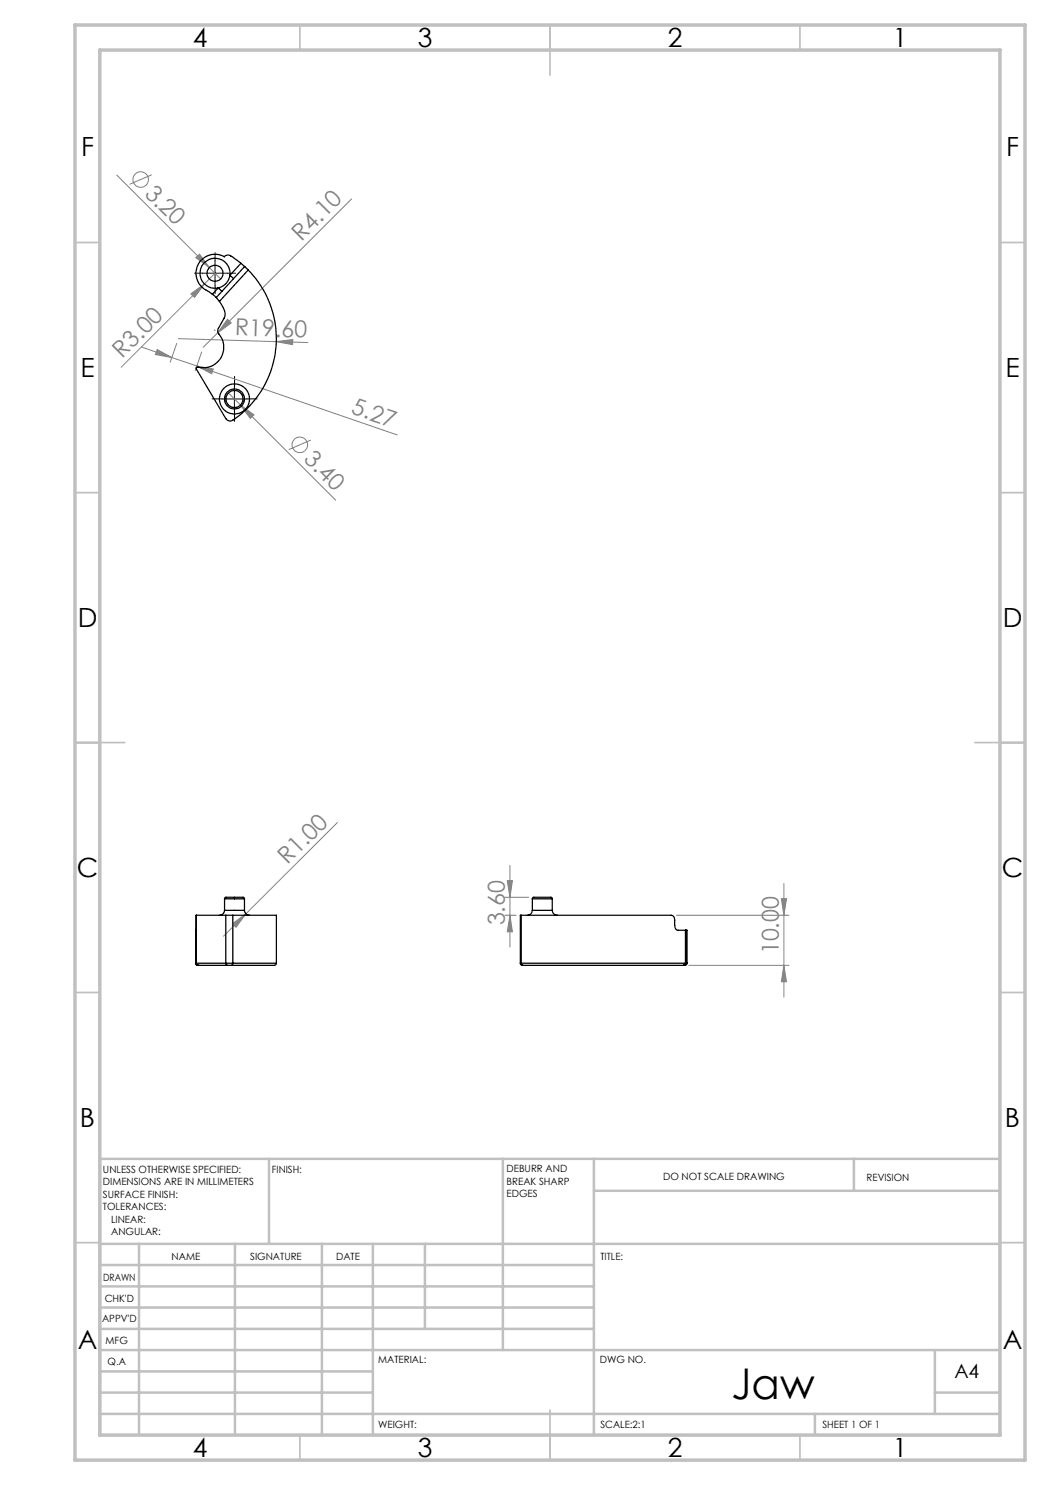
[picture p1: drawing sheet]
<svg xmlns="http://www.w3.org/2000/svg" width="210mm" height="297mm" viewBox="0 0 210 297" stroke-linecap="round" stroke-linejoin="round" font-family="sans-serif">
<g fill="none" stroke="#808080" stroke-width=".2">
<path d="M23.4 35l18.5 18.5M30.3 35l-4.4 1.9M70.3 39.8l-29.7 29.7M38.2 58.8l2.7-2-2 2.7zM39.2 51.5l.7-.7 2 2.7zM40.9 56.8l-16.7 16.6M41.9 53.5l2.2 2.3M43 54.6l-2.1 2.2M28.4 69.4l6 2.1M31.4 69.9l3 1.6-3.3-.6zM34.4 71.5l5 1.7M35.3 68.7l-1.3 3.7"/>
<path d="M35.7 67.7l19.5 .6M39.4 73.2l40 13.8M39.4 73.2l3.3 .6-.4 1zM40.3 70.4l-1.2 3.8M42.8 66l.3 .1M45.5 63.8l.7 .8-2.7 2zM45.7 78.6l21.4 21.4M55.2 68.3l3.4-.4-.1 1zM55.2 68.3l6.4 .2M48.1 81l2.7 2-.7 .7zM62.2 88l-4.5 1.9M67.5 164.5l-22.8 22.8"/>
<path d="M101 179.5h4.8M101.5 176.1h1l-.5 3.4zM102 173.1v16.3M156.3 179.7h1l-.5 3.4zM156.8 176.7v22.7M46.5 184.7l2.7-1.9-2 2.7zM101 183.1h2.2M102 183.1l.5 3.3h-1zM135.3 183.1h22.5M137.8 193.1h20M156.8 193.1l.5 3.3h-1z"/>
<circle cx="28.1" cy="35.9" r="1.56"/>
<circle cx="60" cy="89" r="1.56"/>
</g>
<path d="M40.5 54.6h-1.6M43 52.1v-1.6M43 57.1v1.6M45.5 54.6h1.6M44.4 79.8h-2M46.9 77.3v-2M49.4 79.8h2M46.9 82.3v2" fill="none" stroke="#000" stroke-width=".2" stroke-dasharray="15.2 1.3 1.3 1.3"/>
<path d="M40.5 54.6h5M43 52.2v4.9M44.4 79.8h5M46.9 77.3v5" fill="none" stroke="#000" stroke-width=".2"/>
<g fill="none" stroke="#c0c0c0" stroke-width=".35">
<path d="M60 5v5M110 5v10M160 5v5M15 48.5h5M200 48.5h5M15 98.5h5M200 98.5h5M15 148.5h10M195 148.5h10M15 198.5h5M200 198.5h5M15 248.5h5"/>
<path d="M200 248.5h5M60 287v5M110 282v10M160 287v5"/>
</g>
<g fill="none" stroke="#c0c0c0" stroke-width=".5">
<path d="M53.8 231.8v17M100.6 231.8v38.2M118.8 231.8v55.2M118.8 238.2h81.2M170.8 231.8v6.4M200 231.8h-180v55.2M20 248.8h180M20 257.3h98.8M20 253h98.8M27.8 248.8v38.2M47 248.8v38.2M64.4 248.8v38.2"/>
<path d="M74.6 248.8v38.2M85 248.8v17M20 265.8h98.8M20 261.5h98.8M20 278.5h54.6M20 274.3h54.6M20 270h180M187 278.5h13M187 270v12.8M20 282.8h180M163 282.8v4.2"/>
</g>
<path d="M15 5h190v287h-190zM20 10h180v277h-180z" fill="none" stroke="#c0c0c0" stroke-width=".7"/>
<g fill="#808080">
<path d="M39.2 51.5l.7-.7 2 2.7z"/>
<path d="M45.5 63.8l.7 .8-2.7 2z"/>
<path d="M46.5 184.7l2.7-1.9-2 2.7z"/>
<path d="M38.2 58.8l2.7-2-2 2.7z"/>
<path d="M48.1 81l2.7 2-.7 .7z"/>
<path d="M55.2 68.3l3.4-.4-.1 1z"/>
<path d="M156.8 193.1l.5 3.3h-1zM156.3 179.7h1l-.5 3.4z"/>
<path d="M101.5 176.1h1l-.5 3.4zM102 183.1l.5 3.3h-1z"/>
<path d="M31.4 69.9l3 1.6-3.3-.6zM39.4 73.2l3.3 .6-.4 1z"/>
</g>
<g fill="none" stroke="#000" stroke-width=".25">
<path d="M42.5 58.8l.8 .7M43.3 59.5l.6 .8M43.6 57.6l.8 .7M43.6 57.6l-1.1 1.2M46 55.1a2.97 2.97 0 0 1-2.4 2.5M46 55.1l.7 .6M46 55.1a3 3 0 0 0-3-3.4 3 3 0 0 0-3 3.3 3 3 0 0 0 3.6 2.6M48.2 52.7l.7 .6M48.2 52.7l-1-.8a2.21 2.21 0 0 0-1.9-.8l-.4 .3a3.8 3.8 0 0 0-5.4 1.7 3.8 3.8 0 0 0 2.2 5.2l.8 .5M48.2 52.7l-2.2 2.4M48.9 53.3l.7 .7M48.9 53.3l-5.6 6.2"/>
<path d="M49.6 54a19.5 19.5 0 0 1-3.4 30.2l-.7-.1-.3-.4-5.9-9.9a.28 .28 0 0 1 .3-.4 4.1 4.1 0 0 0 4.6-1.9 4.1 4.1 0 0 0-.6-4.9v-.8l1.3-2.4a3.1 3.1 0 0 0-.7-2.6l-.3-.5M49.6 54l-5.7 6.3M44.9 179.8v-.2a4 4 0 0 1 2.2-.1h1.5l.3 .3M44.9 179.8h4M44.9 179.8v2.3M48.9 179.8v2.3M106.5 179.8l.2-.3h2.1a1.97 1.97 0 0 1 1.7 .1v.2M106.5 179.8h4M106.5 179.8v2.3M110.5 179.8v2.3M39.2 192.6h.1M39.2 183.1h.1"/>
<path d="M39.2 186.1v6.5M39.3 183.1l-.1 9.7v-.2M39.3 192.6v.4l.5 .1M39.3 192.6h5.9M39.3 183.1h5.9M39.4 193l.4 .1M39.8 193.1h5.7M44.9 182.1a1.02 1.02 0 0 1-1 1M44.9 182.1h4M45.2 192.6h1.4M45.2 192.6l.1 .4 .2 .1M45.2 183.1h1.4"/>
<path d="M45.2 183.1v9.5M45.5 193.1h.9M46.6 192.6l-.2 .5M46.6 183.1h8.7v9.5M46.6 192.6h8.7M46.6 183.1v9.5M48.9 182.1a1.02 1.02 0 0 0 1 1M55.3 192.6l-.1 .3a3.9 3.9 0 0 1-2.3 .2h-6.5M104.1 192.6l.1 .4 .4 .1M104.1 192.6h.1M104.2 192.6l.1 .3 .3 .2M104.2 192.6h32.9"/>
<path d="M104.2 183.1h30a.82 .82 0 0 1 .7 .9v1.1a.91 .91 0 0 0 1.3 1h.9M104.2 183.1h-.1v9.5M104.2 183.1v9.5M104.6 193.1h32.1M106.5 182.1a1.02 1.02 0 0 1-1 1M106.5 182.1h4M110.5 182.1a1.02 1.02 0 0 0 1 1M137.1 192.6l-.2 .4-.2 .1M137.1 192.6h.1M137.1 186.1h.1M137.1 186.1v6.5M137.2 192.5a.48 .48 0 0 1-.5 .6"/>
<path d="M137.2 186.1h.2v6.5M137.2 192.5l-.1 .1M137.2 192.6h.2M137.2 186.1v6.4M137.4 192.6l-.2 .4-.5 .1"/>
<circle cx="43" cy="54.7" r="1.59"/>
<circle cx="46.9" cy="79.8" r="2"/>
<circle cx="46.9" cy="79.8" r="1.7"/>
<circle cx="46.9" cy="79.8" r="3"/>
</g>
<text font-size="8.5" x="146.3" y="279.7">Jaw</text>
<g font-size="5.3">
<text x="38.5" y="9.5">4</text>
<text x="83.5" y="9.5">3</text>
<text x="133.6" y="9.5">2</text>
<text x="178.6" y="9.5">1</text>
<text x="16.2" y="31.2">F</text>
<text x="201.2" y="31.2">F</text>
<text x="16.1" y="75.5">E</text>
<text x="201.1" y="75.5">E</text>
<text x="15.5" y="125.5">D</text>
<text x="200.5" y="125.5">D</text>
<text x="15.4" y="175.5">C</text>
<text x="200.4" y="175.5">C</text>
<text x="16" y="225.5">B</text>
<text x="201" y="225.5">B</text>
<text x="15.5" y="269.7">A</text>
<text x="200.5" y="269.7">A</text>
<text x="38.5" y="291.5">4</text>
<text x="83.5" y="291.5">3</text>
<text x="133.6" y="291.5">2</text>
<text x="178.6" y="291.5">1</text>
</g>
<g font-size="4.7" fill="#808080">
<text x="28.8" y="38.9" transform="rotate(45 28.8 38.9)">3.20</text>
<text x="60.3" y="48.4" transform="rotate(-45 60.3 48.4)">R4.10</text>
<text x="24.5" y="71.8" transform="rotate(-45 24.5 71.8)">R3.00</text>
<text x="47" y="67.1" transform="rotate(2 47 67.1)">R19.60</text>
<text x="70" y="82.7" transform="rotate(19 70 82.7)">5.27</text>
<text x="60.6" y="92" transform="rotate(45 60.6 92)">3.40</text>
<text x="57.5" y="173.1" transform="rotate(-45 57.5 173.1)">R1.00</text>
<text x="101" y="185.1" transform="rotate(-90 101 185.1)">3.60</text>
<text x="155.8" y="190.9" transform="rotate(-90 155.8 190.9)">10.00</text>
</g>
<text font-size="3.9" x="190.9" y="275.5">A4</text>
<g font-size="2">
<text x="20.6" y="234.6">UNLESS OTHERWISE SPECIFIED:</text>
<text x="20.6" y="237.1">DIMENSIONS ARE IN MILLIMETERS</text>
<text x="20.6" y="239.6">SURFACE FINISH:</text>
<text x="54.4" y="234.6">FINISH:</text>
<text x="101.3" y="234.5">DEBURR AND</text>
<text x="101.3" y="237">BREAK SHARP</text>
<text x="101.3" y="239.5">EDGES</text>
<text x="132.6" y="236">DO NOT SCALE DRAWING</text>
<text x="173.3" y="236.2">REVISION</text>
<text x="20.6" y="242.1">TOLERANCES:</text>
<text x="22.2" y="244.6">LINEAR:</text>
<text x="22.2" y="247.1">ANGULAR:</text>
<text x="34.3" y="252">NAME</text>
<text x="50" y="251.9">SIGNATURE</text>
<text x="67.2" y="251.9">DATE</text>
<text x="120.1" y="251.9">TITLE:</text>
<text x="20.6" y="256.1">DRAWN</text>
<text x="20.9" y="260.3">CHK'D</text>
<text x="20.4" y="264.4">APPV'D</text>
<text x="21.1" y="268.8">MFG</text>
<text x="21.5" y="273">Q.A</text>
<text x="75.6" y="272.5">MATERIAL:</text>
<text x="120" y="272.5">DWG NO.</text>
<text x="75.6" y="285.5">WEIGHT:</text>
<text x="120.1" y="285.6">SCALE:2:1</text>
<text x="164.5" y="285.6">SHEET 1 OF 1</text>
</g>
</svg>
